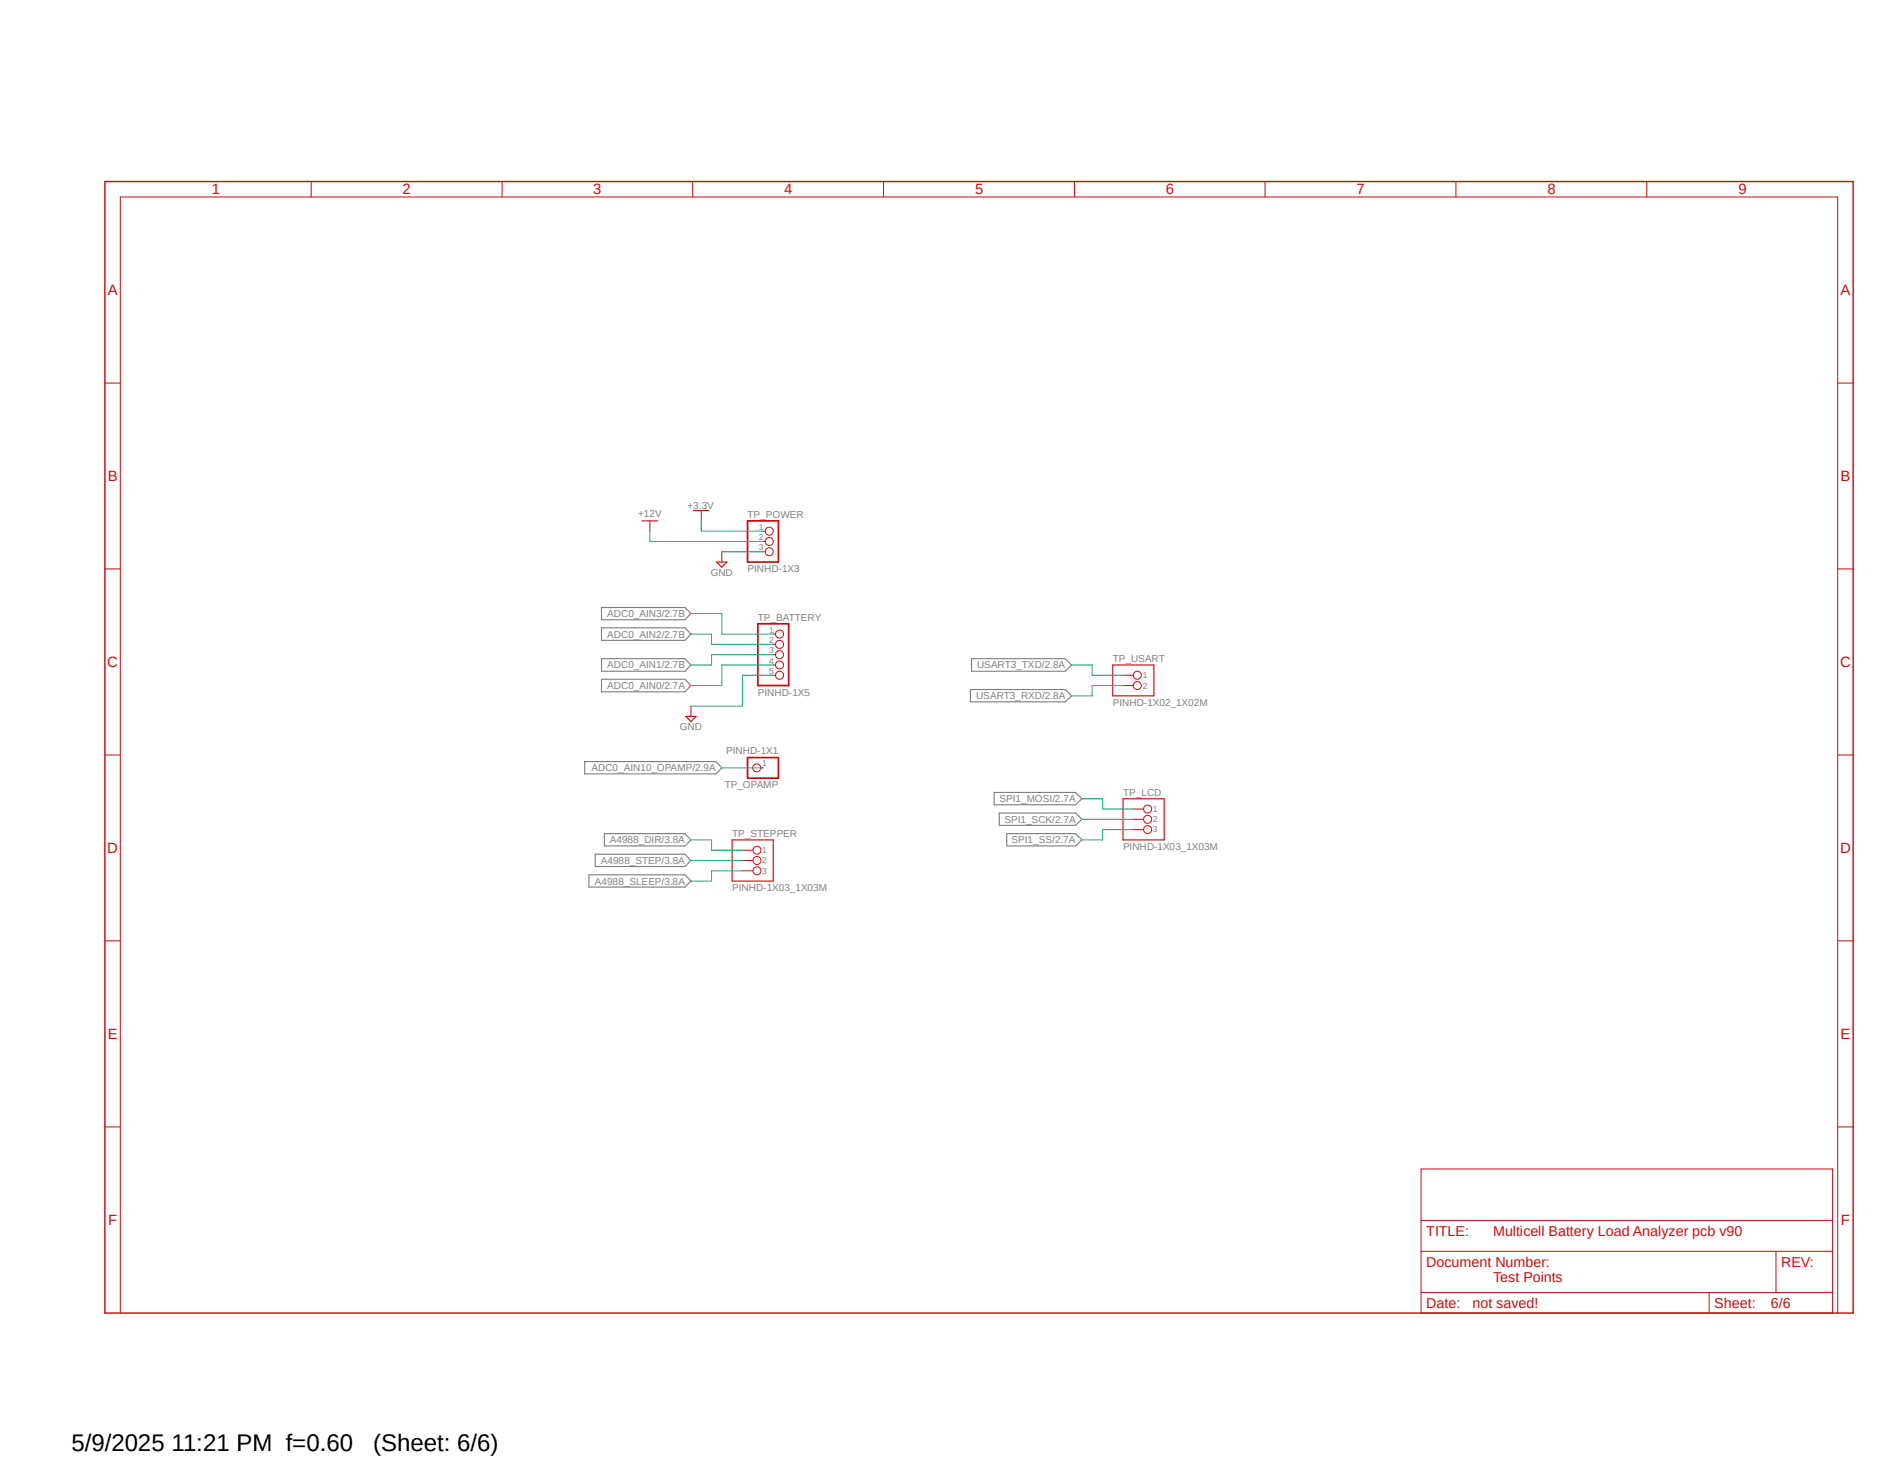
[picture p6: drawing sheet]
<svg xmlns="http://www.w3.org/2000/svg" width="279mm" height="216mm" viewBox="0 0 279 216" stroke-linecap="round" stroke-linejoin="round" font-family="sans-serif">
<path d="M15.2 26.7l259.5 168.1M274.7 26.7l-259.5 168.1" fill="none" stroke="#fff" stroke-width=".15"/>
<g fill="none" stroke="#808080" stroke-width=".17">
<path d="M89.1 90h12.4l.9 .8-.9 1h-12.4zM89.1 93h12.4l.9 .9-.9 .9h-12.4zM89.1 97.5h12.4l.9 1-.9 .9h-12.4zM143.9 97.5h13.9l.9 1-.9 .9h-13.9zM86.6 112.8h19.4l.9 .9-.9 .9h-19.4zM89.1 100.6h12.4l.9 .9-.9 .9h-12.4zM143.8 102.1h14l.9 .9-.9 .9h-14zM147.3 117.3h12l1 1-1 .9h-12zM87.2 129.5h14.3l.9 1-.9 .9h-14.3zM88.2 126.5h13.3l.9 .9-.9 .9h-13.3zM89.5 123.4h12l.9 1-.9 .9h-12zM148 120.4h11.3l1 .9-1 .9h-11.3z"/>
<path d="M149.1 123.4h10.2l1 1-1 .9h-10.2z"/>
</g>
<path d="M15.5 26.9h259v167.5h-259z" fill="none" stroke="#c90d0c" stroke-width=".21"/>
<g fill="none" stroke="#c90d0c" stroke-width=".15">
<path d="M46.1 26.9v2.3M74.4 26.9v2.3M102.6 26.9v2.3M130.9 26.9v2.3M159.2 26.9v2.3M187.4 26.9v2.3M215.7 26.9v2.3M244 26.9v2.3M15.5 56.7h2.3M272.2 56.7h2.3M96.3 77.1v1.6M103.9 75.6v1.5"/>
<path d="M113 78.7h.4M15.5 84.2h2.3M106.9 81.7v1.5M113 80.2h.4M113 81.7h.4M114.6 100h.3M114.6 93.9h.3M114.6 95.4h.3M114.6 96.9h.3M114.6 98.5h.3M166.4 100h1.5M272.2 84.2h2.3"/>
<path d="M15.5 111.8h2.3M102.4 104.6v1.5M112.7 113.7h.3M166.4 101.5h1.5M167.9 119.8h1.5M272.2 111.8h2.3M15.5 139.3h2.3M110 125.9h1.5M110 127.4h1.5M110 128.9h1.5M167.9 121.3h1.5M167.9 122.9h1.5"/>
<path d="M272.2 139.3h2.3M15.5 166.9h2.3M210.5 173.1h61v21.3h-61zM272.2 166.9h2.3M17.8 194.4v-165.2h254.4v165.2M210.5 185.3h61M210.5 191.4h61M210.5 180.7h61M253.2 191.4v3M263.1 185.3v6.1"/>
<circle cx="114" cy="78.7" r=".6"/>
<circle cx="114" cy="81.7" r=".6"/>
<circle cx="114" cy="80.2" r=".6"/>
<circle cx="115.5" cy="95.4" r=".6"/>
<circle cx="115.5" cy="100" r=".6"/>
<circle cx="115.5" cy="96.9" r=".6"/>
<circle cx="115.5" cy="93.9" r=".6"/>
<circle cx="115.5" cy="98.5" r=".6"/>
<circle cx="168.5" cy="100" r=".6"/>
<circle cx="112.1" cy="113.7" r=".6"/>
<circle cx="168.5" cy="101.5" r=".6"/>
<circle cx="170" cy="119.8" r=".6"/>
<circle cx="112.1" cy="125.9" r=".6"/>
<circle cx="112.1" cy="127.4" r=".6"/>
<circle cx="112.1" cy="128.9" r=".6"/>
<circle cx="170" cy="121.3" r=".6"/>
<circle cx="170" cy="122.9" r=".6"/>
</g>
<path d="M95.1 77.1h2.3M102.7 75.6h2.3M106.2 83.2h1.5l-.8 .8zM164.8 98.5h6.1v4.5h-6.1zM101.6 106.1h1.5l-.7 .7zM166.4 118.3h6.1v6.1h-6.1zM108.5 124.4h6.1v6.1h-6.1z" fill="none" stroke="#c90d0c" stroke-width=".17"/>
<path d="M110.7 77.1h4.6v6.1h-4.6zM112.3 92.4h4.5v9.1h-4.5zM110.7 112.2h4.6v3h-4.6z" fill="none" stroke="#c90d0c" stroke-width=".25"/>
<g fill="none" stroke="#0dab76" stroke-width=".15">
<path d="M96.3 78.7v1.5h16.7M103.9 77.1v1.6h9.1M102.4 90.8h4.5v3.1h7.7M102.4 93.9h3v1.5h9.2M106.9 81.7h6.1M114.6 96.9h-9.2v1.6h-3M114.6 98.5h-7.7v3h-4.5M114.6 100h-4.6v4.6h-7.6M158.7 98.5h3.1v1.5h4.6M106.9 113.7h6.1M160.3 118.3h3v1.5h4.6M166.4 101.5h-4.6v1.5h-3.1"/>
<path d="M102.4 124.4h3v1.5h4.6M102.4 127.4h7.6M110 128.9h-4.6v1.6h-3M160.3 121.3h7.6M167.9 122.9h-4.6v1.5h-3"/>
</g>
<g font-size="3.6">
<text x="10.6" y="214.9">5/9/2025 11:21 PM f=0.60</text>
<text x="55.3" y="214.9">(Sheet: 6/6)</text>
</g>
<g font-size="2.2" fill="#c90d0c">
<text x="31.4" y="28.8">1</text>
<text x="59.6" y="28.8">2</text>
<text x="87.9" y="28.8">3</text>
<text x="116.2" y="28.8">4</text>
<text x="144.4" y="28.8">5</text>
<text x="172.7" y="28.8">6</text>
<text x="201" y="28.8">7</text>
<text x="229.2" y="28.8">8</text>
<text x="257.5" y="28.8">9</text>
<text x="16" y="43.7">A</text>
<text x="272.7" y="43.7">A</text>
<text x="16" y="71.2">B</text>
<text x="272.7" y="71.2">B</text>
<text x="15.9" y="98.8">C</text>
<text x="272.6" y="98.8">C</text>
<text x="15.9" y="126.3">D</text>
<text x="272.6" y="126.3">D</text>
<text x="16" y="153.9">E</text>
<text x="272.7" y="153.9">E</text>
<text x="16" y="181.4">F</text>
<text x="272.7" y="181.4">F</text>
</g>
<g font-size="2.1" fill="#c90d0c">
<text x="211.3" y="183">TITLE:</text>
<text x="221.2" y="183">Multicell Battery Load Analyzer pcb v90</text>
<text x="211.3" y="187.6">Document Number:</text>
<text x="221.2" y="189.9">Test Points</text>
<text x="263.9" y="187.6">REV:</text>
<text x="211.3" y="193.7">Date:</text>
<text x="218.1" y="193.7">not saved!</text>
<text x="254" y="193.7">Sheet:</text>
<text x="262.3" y="193.7">6/6</text>
</g>
<g font-size="1.5" fill="#808080">
<text x="94.5" y="76.5">+12V</text>
<text x="101.9" y="75.3">+3.3V</text>
<text x="110.7" y="76.8">TP_POWER</text>
<text x="105.3" y="85.3">GND</text>
<text x="110.7" y="84.8">PINHD-1X3</text>
<text x="90" y="94.4">ADC0_AIN2/2.7B</text>
<text x="90" y="91.4">ADC0_AIN3/2.7B</text>
<text x="112.3" y="92">TP_BATTERY</text>
<text x="90" y="99">ADC0_AIN1/2.7B</text>
<text x="144.7" y="99">USART3_TXD/2.8A</text>
<text x="164.8" y="98">TP_USART</text>
<text x="90" y="102">ADC0_AIN0/2.7A</text>
<text x="112.3" y="103">PINHD-1X5</text>
<text x="144.6" y="103.5">USART3_RXD/2.8A</text>
<text x="164.8" y="104.6">PINHD-1X02_1X02M</text>
<text x="100.7" y="108.1">GND</text>
<text x="107.6" y="111.7">PINHD-1X1</text>
<text x="87.6" y="114.2">ADC0_AIN10_OPAMP/2.9A</text>
<text x="107.4" y="116.7">TP_OPAMP</text>
<text x="148.1" y="118.8">SPI1_MOSI/2.7A</text>
<text x="166.4" y="117.8">TP_LCD</text>
<text x="90.3" y="124.9">A4988_DIR/3.8A</text>
<text x="108.5" y="123.9">TP_STEPPER</text>
<text x="148.8" y="121.8">SPI1_SCK/2.7A</text>
<text x="149.9" y="124.9">SPI1_SS/2.7A</text>
<text x="166.4" y="125.9">PINHD-1X03_1X03M</text>
<text x="88.1" y="131">A4988_SLEEP/3.8A</text>
<text x="89" y="127.9">A4988_STEP/3.8A</text>
<text x="108.5" y="132">PINHD-1X03_1X03M</text>
</g>
<g font-size="1.3" fill="#808080">
<text x="112.4" y="78.4">1</text>
<text x="112.4" y="80">2</text>
<text x="112.4" y="81.5">3</text>
<text x="114" y="93.7">1</text>
<text x="114" y="95.2">2</text>
<text x="114" y="96.7">3</text>
<text x="114" y="98.3">4</text>
<text x="114" y="99.8">5</text>
<text x="169.3" y="100.5">1</text>
<text x="169.3" y="102">2</text>
<text x="112.9" y="113.5">1</text>
<text x="170.8" y="120.2">1</text>
<text x="170.8" y="121.7">2</text>
<text x="170.8" y="123.3">3</text>
<text x="112.9" y="126.3">1</text>
<text x="112.9" y="127.8">2</text>
<text x="112.9" y="129.4">3</text>
</g>
</svg>
